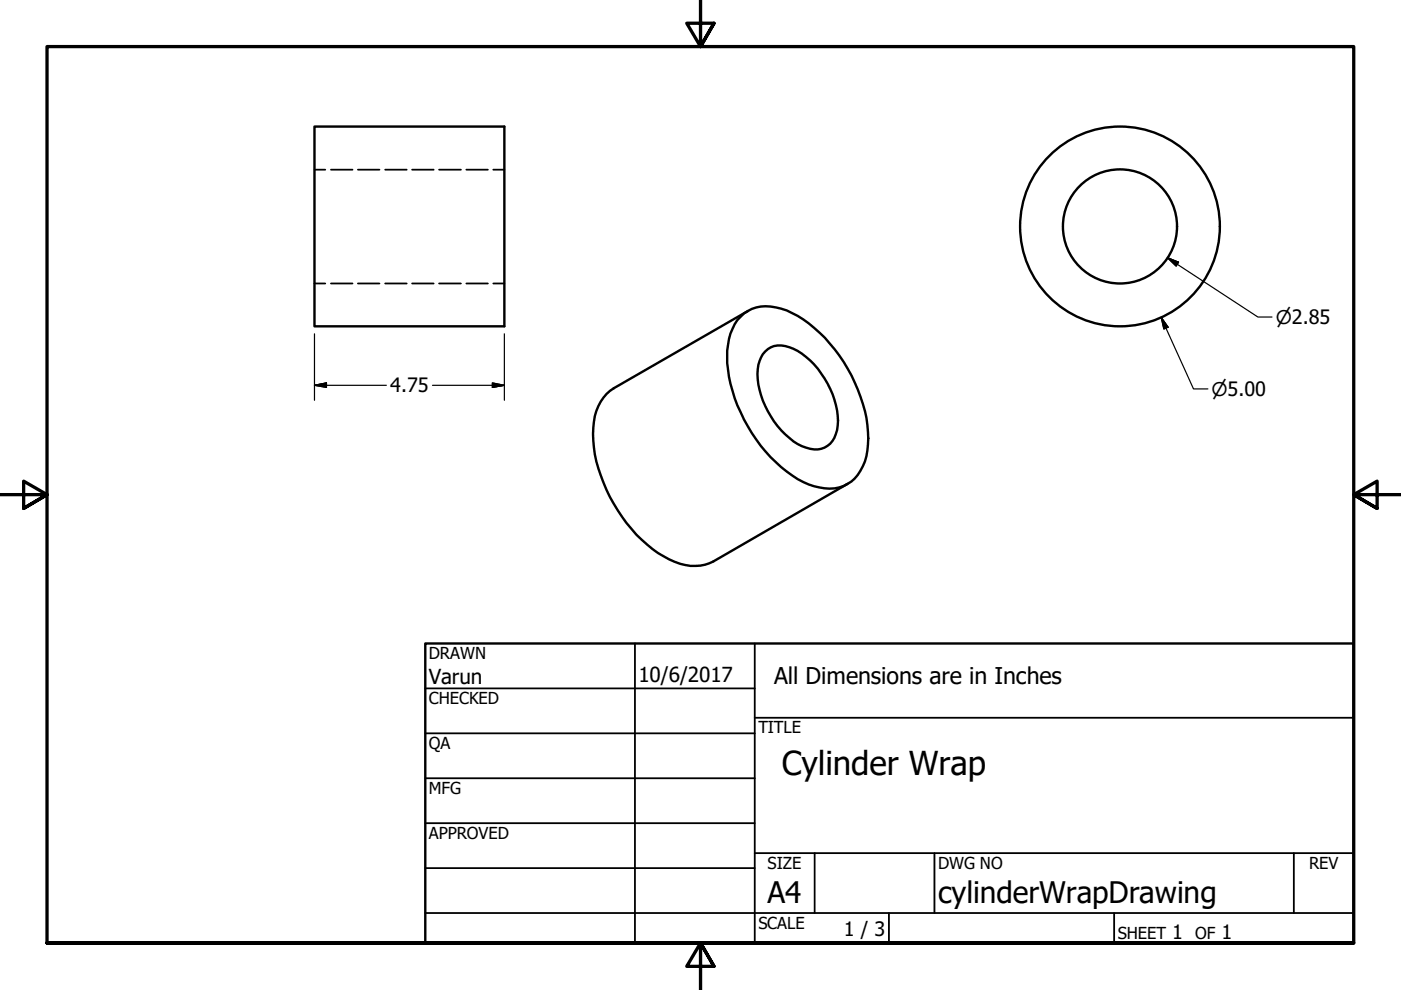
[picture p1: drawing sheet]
<svg xmlns="http://www.w3.org/2000/svg" width="297mm" height="210mm" viewBox="0 0 297 210" stroke-linecap="round" stroke-linejoin="round" font-family="sans-serif">
<!-- layer: Visible (ANSI) -->
<g fill="none" stroke="#000" stroke-width=".51">
<path d="M66.7 26.8h40.2v42.4h-40.2zM156.3 67.9a8.1 8.1 0 0 1 9.3-2.5 24.5 24.5 0 0 1 11.4 8.7 33.5 33.5 0 0 1 7 17.4 12.7 12.7 0 0 1-2.8 9.9 7.7 7.7 0 0 1-7.5 1.9 18.3 18.3 0 0 1-9.2-5.3 33.9 33.9 0 0 1-10.3-21 13.9 13.9 0 0 1 2.1-9.1zM158.6 65.9l-28.5 16.4a9.9 9.9 0 0 0-4.3 8.4 30.4 30.4 0 0 0 6.1 18.9 26 26 0 0 0 12.3 9.9 9.5 9.5 0 0 0 7.1-.5l28.4-16.4M162.2 74.5a4.9 4.9 0 0 1 6-.6 18.1 18.1 0 0 1 9 12 9.5 9.5 0 0 1-.7 7.5 4.6 4.6 0 0 1-5.6 1.5 15.2 15.2 0 0 1-7.5-6.6 16.2 16.2 0 0 1-2.6-10.9 6.1 6.1 0 0 1 1.4-2.9z"/>
<circle cx="237.5" cy="48" r="21.2"/>
<circle cx="237.5" cy="48" r="12.1"/>
</g>
<!-- layer: Hidden (ANSI) -->
<g fill="none" stroke="#000" stroke-width=".38">
<path d="M66.7 36h2.3M70.2 36h4.5M75.9 36h4.6M81.7 36h4.5M87.4 36h4.5M93.1 36h4.6M98.9 36h4.5M104.6 36h2.3M66.7 60.1h2.3M70.2 60.1h4.5M75.9 60.1h4.6M81.7 60.1h4.5"/>
<path d="M87.4 60.1h4.5M93.1 60.1h4.6M98.9 60.1h4.5M104.6 60.1h2.3"/>
</g>
<!-- layer: Border (ANSI) -->
<path d="M148.5 -.1v10l-2.9-5h5.8l-2.9 5 2.9-5M0 104.9h10l-5-2.9v5.8l5-2.9-5 2.9M297 104.9h-10l5-2.9v5.8l-5-2.9 5 2.9M10 199.9v-190h277v190h-277h277M151.4 204.9l-2.9-5 2.9 5h-5.8l2.9-5v10" fill="none" stroke="#000" stroke-width=".7"/>
<!-- layer: Title (ANSI) -->
<g fill="none" stroke="#000" stroke-width=".38">
<path d="M134.6 136.4v63.5M160 136.4v63.5M90.2 146h69.8M90.2 155.5h69.8M160 152.2h127M90.2 165h69.8M90.2 174.5h69.8M90.2 193.6h196.8M90.2 184.1h69.8M160 180.9h127M172.7 180.9v12.7M188.5 193.6v6.3"/>
<path d="M198.1 180.9v12.7M236.2 193.6v6.3M274.3 180.9v12.7"/>
</g>
<path d="M90.2 136.4h196.8v63.5h-196.8z" fill="none" stroke="#000" stroke-width=".51"/>
<!-- layer: Dimension (ANSI) -->
<path d="M247.5 54.6l2.4 1-.5 .8zM247.5 54.6l19.2 12.6h3M66.7 70.8v14.1M106.9 70.8v14.1M246.2 67.3l1.4 2.1-.8 .4zM246.2 67.3l6.8 15.2h3.1M66.7 81.7l2.5-.5v.9zM66.7 81.7h15.2M91.7 81.7h15.2M104.4 81.2l2.5 .5-2.5 .4z" fill="none" stroke="#000" stroke-width=".25"/>
<path d="M247.5 54.6l2.4 1zM247.5 54.6l2.4 1-.5 .8zM246.2 67.3l1.4 2.1zM246.2 67.3l1.4 2.1-.8 .4zM66.7 81.7l2.5-.5zM66.7 81.7l2.5-.5v.9zM104.4 82.1l2.5-.4zM104.4 81.2l2.5 .5-2.5 .4z" fill="#000" stroke="#000" stroke-width=".25"/>
<text font-size="7" x="165.7" y="164.3">Cylinder Wrap</text>
<g font-size="6.3">
<text x="162.8" y="191.4">A4</text>
<text x="198.9" y="191.5">cylinderWrapDrawing</text>
</g>
<text font-size="4.9" x="164.1" y="145.1">All Dimensions are in Inches</text>
<g font-size="4.4">
<text x="90.9" y="145.1">Varun</text>
<text x="135.4" y="144.5">10/6/2017</text>
</g>
<g font-size="4.2">
<text x="82.7" y="83.2">4.75</text>
<text x="178.9" y="198.5">1 / 3</text>
<text x="248.5" y="199.1">1</text>
<text x="259" y="199.1">1</text>
</g>
<g font-size="4">
<text x="270.5" y="68.7">⌀2.85</text>
<text x="256.9" y="83.9">⌀5.00</text>
</g>
<g font-size="3.5">
<text x="90.9" y="139.7">DRAWN</text>
<text x="90.9" y="149.3">CHECKED</text>
<text x="160.8" y="155.5">TITLE</text>
<text x="90.9" y="158.8">QA</text>
<text x="90.9" y="168.3">MFG</text>
<text x="90.9" y="177.8">APPROVED</text>
<text x="162.8" y="184.2">SIZE</text>
<text x="198.9" y="184.2">DWG NO</text>
<text x="277.6" y="184.2">REV</text>
<text x="160.8" y="196.9">SCALE</text>
<text x="237" y="199.1">SHEET</text>
<text x="253.4" y="199.1">OF</text>
</g>
</svg>
